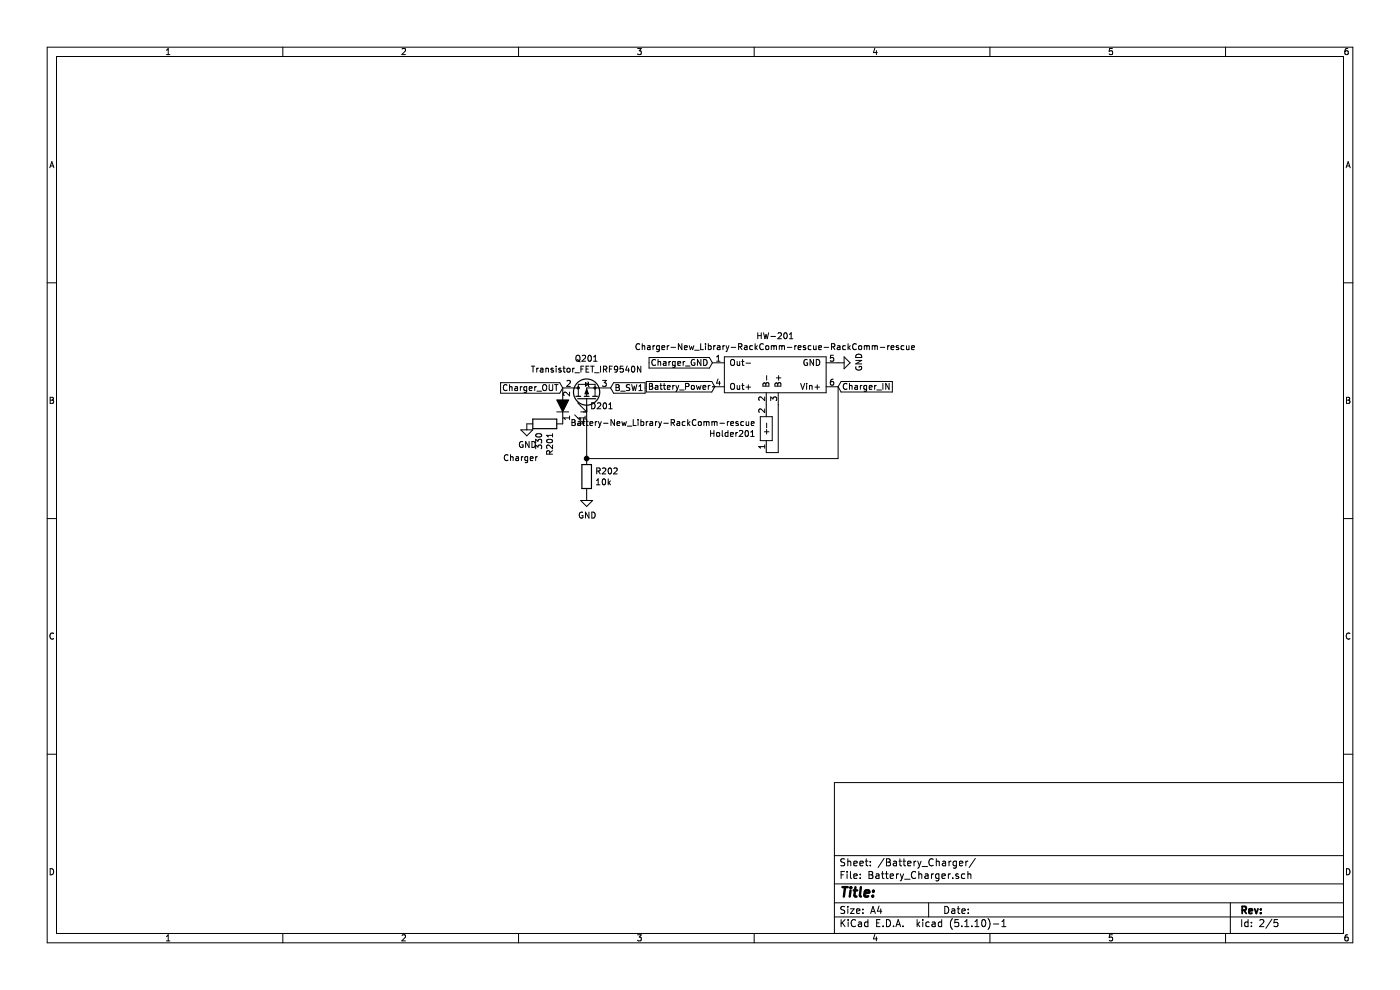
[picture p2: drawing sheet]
EESchema Schematic File Version 4
EELAYER 30 0
EELAYER END
$Descr A4 11693 8268
encoding utf-8
Sheet 2 5
Title ""
Date ""
Rev ""
Comp ""
Comment1 ""
Comment2 ""
Comment3 ""
Comment4 ""
$EndDescr
$Comp
L CI_ComPCB-rescue:Charger-New_Library-RackComm-rescue-RackComm-rescue-CI_ComPCB-rescue HW-?
U 1 1
P 6450 2780
AR Path="/61A36CB0" Ref="HW-?"  Part="1" 
AR Path="/61A30F2E/61A36CB0" Ref="HW-201"  Part="1" 
F 0 "HW-201" H 6475 2755 50  0000 C CNN
F 1 "Charger-New_Library-RackComm-rescue-RackComm-rescue" H 6475 2664 50  0000 C CNN
F 2 "CI_ComPCB:Charger" H 6450 2780 50  0001 C CNN
F 3 "" H 6450 2780 50  0001 C CNN
	1    6450 2780
	1    0    0    -1  
$EndComp
$Comp
L CI_ComPCB-rescue:Battery-New_Library-RackComm-rescue-CI_ComPCB-rescue Holder?
U 1 1
P 6200 3580
AR Path="/61A36CB6" Ref="Holder?"  Part="1" 
AR Path="/61A30F2E/61A36CB6" Ref="Holder201"  Part="1" 
F 0 "Holder201" V 6154 3468 50  0000 L CNN
F 1 "Battery-New_Library-RackComm-rescue" V 6245 3468 50  0000 L CNN
F 2 "CI_ComPCB:Battery" H 6340 3580 50  0001 C CNN
F 3 "" H 6340 3580 50  0001 C CNN
	1    6200 3580
	0    -1   -1   0   
$EndComp
Wire Wire Line
	5970 3230 5950 3230
Text GLabel 5100 3240 2    50   Input ~ 0
B_SW1
Wire Wire Line
	4900 3540 4900 3830
Wire Wire Line
	4900 3830 7000 3830
Wire Wire Line
	7000 3830 7000 3230
$Comp
L power:GND #PWR?
U 1 1
P 7000 3030
AR Path="/61A36CC1" Ref="#PWR?"  Part="1" 
AR Path="/61A30F2E/61A36CC1" Ref="#PWR0202"  Part="1" 
F 0 "#PWR0202" H 7000 2780 50  0001 C CNN
F 1 "GND" H 7005 2857 50  0000 C CNN
F 2 "" H 7000 3030 50  0001 C CNN
F 3 "" H 7000 3030 50  0001 C CNN
	1    7000 3030
	0    -1   -1   0   
$EndComp
Text GLabel 5950 3030 0    50   Input ~ 0
Charger_GND
Text GLabel 4700 3240 0    50   Input ~ 0
Charger_OUT
Wire Wire Line
	6400 3780 6500 3780
Wire Wire Line
	6500 3780 6500 3380
Text Notes 4200 3860 0    50   ~ 0
Charger
Text GLabel 7000 3230 2    50   Input ~ 0
Charger_IN
Text GLabel 5970 3230 0    50   Input ~ 0
Battery_Power
$Comp
L CI_ComPCB-rescue:Transistor_FET_IRF9540N-CI_ComPCB-cache Q?
U 1 1
P 4900 3340
AR Path="/61A36CD2" Ref="Q?"  Part="1" 
AR Path="/61A30F2E/61A36CD2" Ref="Q201"  Part="1" 
F 0 "Q201" V 5242 3340 50  0000 C CNN
F 1 "Transistor_FET_IRF9540N" V 5151 3340 50  0000 C CNN
F 2 "Package_TO_SOT_THT:TO-220-3_Vertical" H 5100 3265 50  0001 L CIN
F 3 "" H 4900 3340 50  0001 L CNN
F 4 "C2575" V 4900 3340 50  0001 C CNN "JLCPCB"
	1    4900 3340
	0    -1   -1   0   
$EndComp
$Comp
L Device:R R?
U 1 1
P 4550 3540
AR Path="/61A36CED" Ref="R?"  Part="1" 
AR Path="/61A30F2E/61A36CED" Ref="R201"  Part="1" 
F 0 "R201" H 4620 3586 50  0000 L CNN
F 1 "330" H 4620 3495 50  0000 L CNN
F 2 "Resistor_SMD:R_0805_2012Metric" V 4480 3540 50  0001 C CNN
F 3 "~" H 4550 3540 50  0001 C CNN
	1    4550 3540
	0    1    1    0   
$EndComp
$Comp
L power:GND #PWR?
U 1 1
P 4400 3540
AR Path="/61A36CE7" Ref="#PWR?"  Part="1" 
AR Path="/61A30F2E/61A36CE7" Ref="#PWR0201"  Part="1" 
F 0 "#PWR0201" H 4400 3290 50  0001 C CNN
F 1 "GND" H 4405 3367 50  0000 C CNN
F 2 "" H 4400 3540 50  0001 C CNN
F 3 "" H 4400 3540 50  0001 C CNN
	1    4400 3540
	1    0    0    -1  
$EndComp
$Comp
L CI_ComPCB-rescue:LTST-C190GKT-dk_LED-Indication-Discrete D?
U 1 1
P 4700 3440
AR Path="/61A36CE1" Ref="D?"  Part="1" 
AR Path="/61A30F2E/61A36CE1" Ref="D201"  Part="1" 
F 0 "D201" V 4650 3668 50  0000 L CNN
F 1 "LTST-C190GKT" H 4700 3290 60  0001 C CNN
F 2 "digikey-footprints:LED_0603" H 4900 3640 60  0001 L CNN
F 3 "https://media.digikey.com/pdf/Data%20Sheets/Lite-On%20PDFs/LTST-C190GKT.pdf" H 4900 3740 60  0001 L CNN
F 4 "160-1183-1-ND" H 4900 3840 60  0001 L CNN "Digi-Key_PN"
F 5 "LTST-C190GKT" H 4900 3940 60  0001 L CNN "MPN"
F 6 "Optoelectronics" H 4900 4040 60  0001 L CNN "Category"
F 7 "LED Indication - Discrete" H 4900 4140 60  0001 L CNN "Family"
F 8 "https://media.digikey.com/pdf/Data%20Sheets/Lite-On%20PDFs/LTST-C190GKT.pdf" H 4900 4240 60  0001 L CNN "DK_Datasheet_Link"
F 9 "/product-detail/en/lite-on-inc/LTST-C190GKT/160-1183-1-ND/269255" H 4900 4340 60  0001 L CNN "DK_Detail_Page"
F 10 "LED GREEN CLEAR CHIP SMD" H 4900 4440 60  0001 L CNN "Description"
F 11 "Lite-On Inc." H 4900 4540 60  0001 L CNN "Manufacturer"
F 12 "Active" H 4900 4640 60  0001 L CNN "Status"
	1    4700 3440
	0    1    1    0   
$EndComp
$Comp
L Device:R R202
U 1 1
P 4900 3980
F 0 "R202" H 4970 4026 50  0000 L CNN
F 1 "10k" H 4970 3935 50  0000 L CNN
F 2 "Resistor_SMD:R_0805_2012Metric" V 4830 3980 50  0001 C CNN
F 3 "~" H 4900 3980 50  0001 C CNN
	1    4900 3980
	1    0    0    -1  
$EndComp
Connection ~ 4900 3830
$Comp
L power:GND #PWR0105
U 1 1
P 4900 4130
F 0 "#PWR0105" H 4900 3880 50  0001 C CNN
F 1 "GND" H 4905 3957 50  0000 C CNN
F 2 "" H 4900 4130 50  0001 C CNN
F 3 "" H 4900 4130 50  0001 C CNN
	1    4900 4130
	1    0    0    -1  
$EndComp
$EndSCHEMATC
